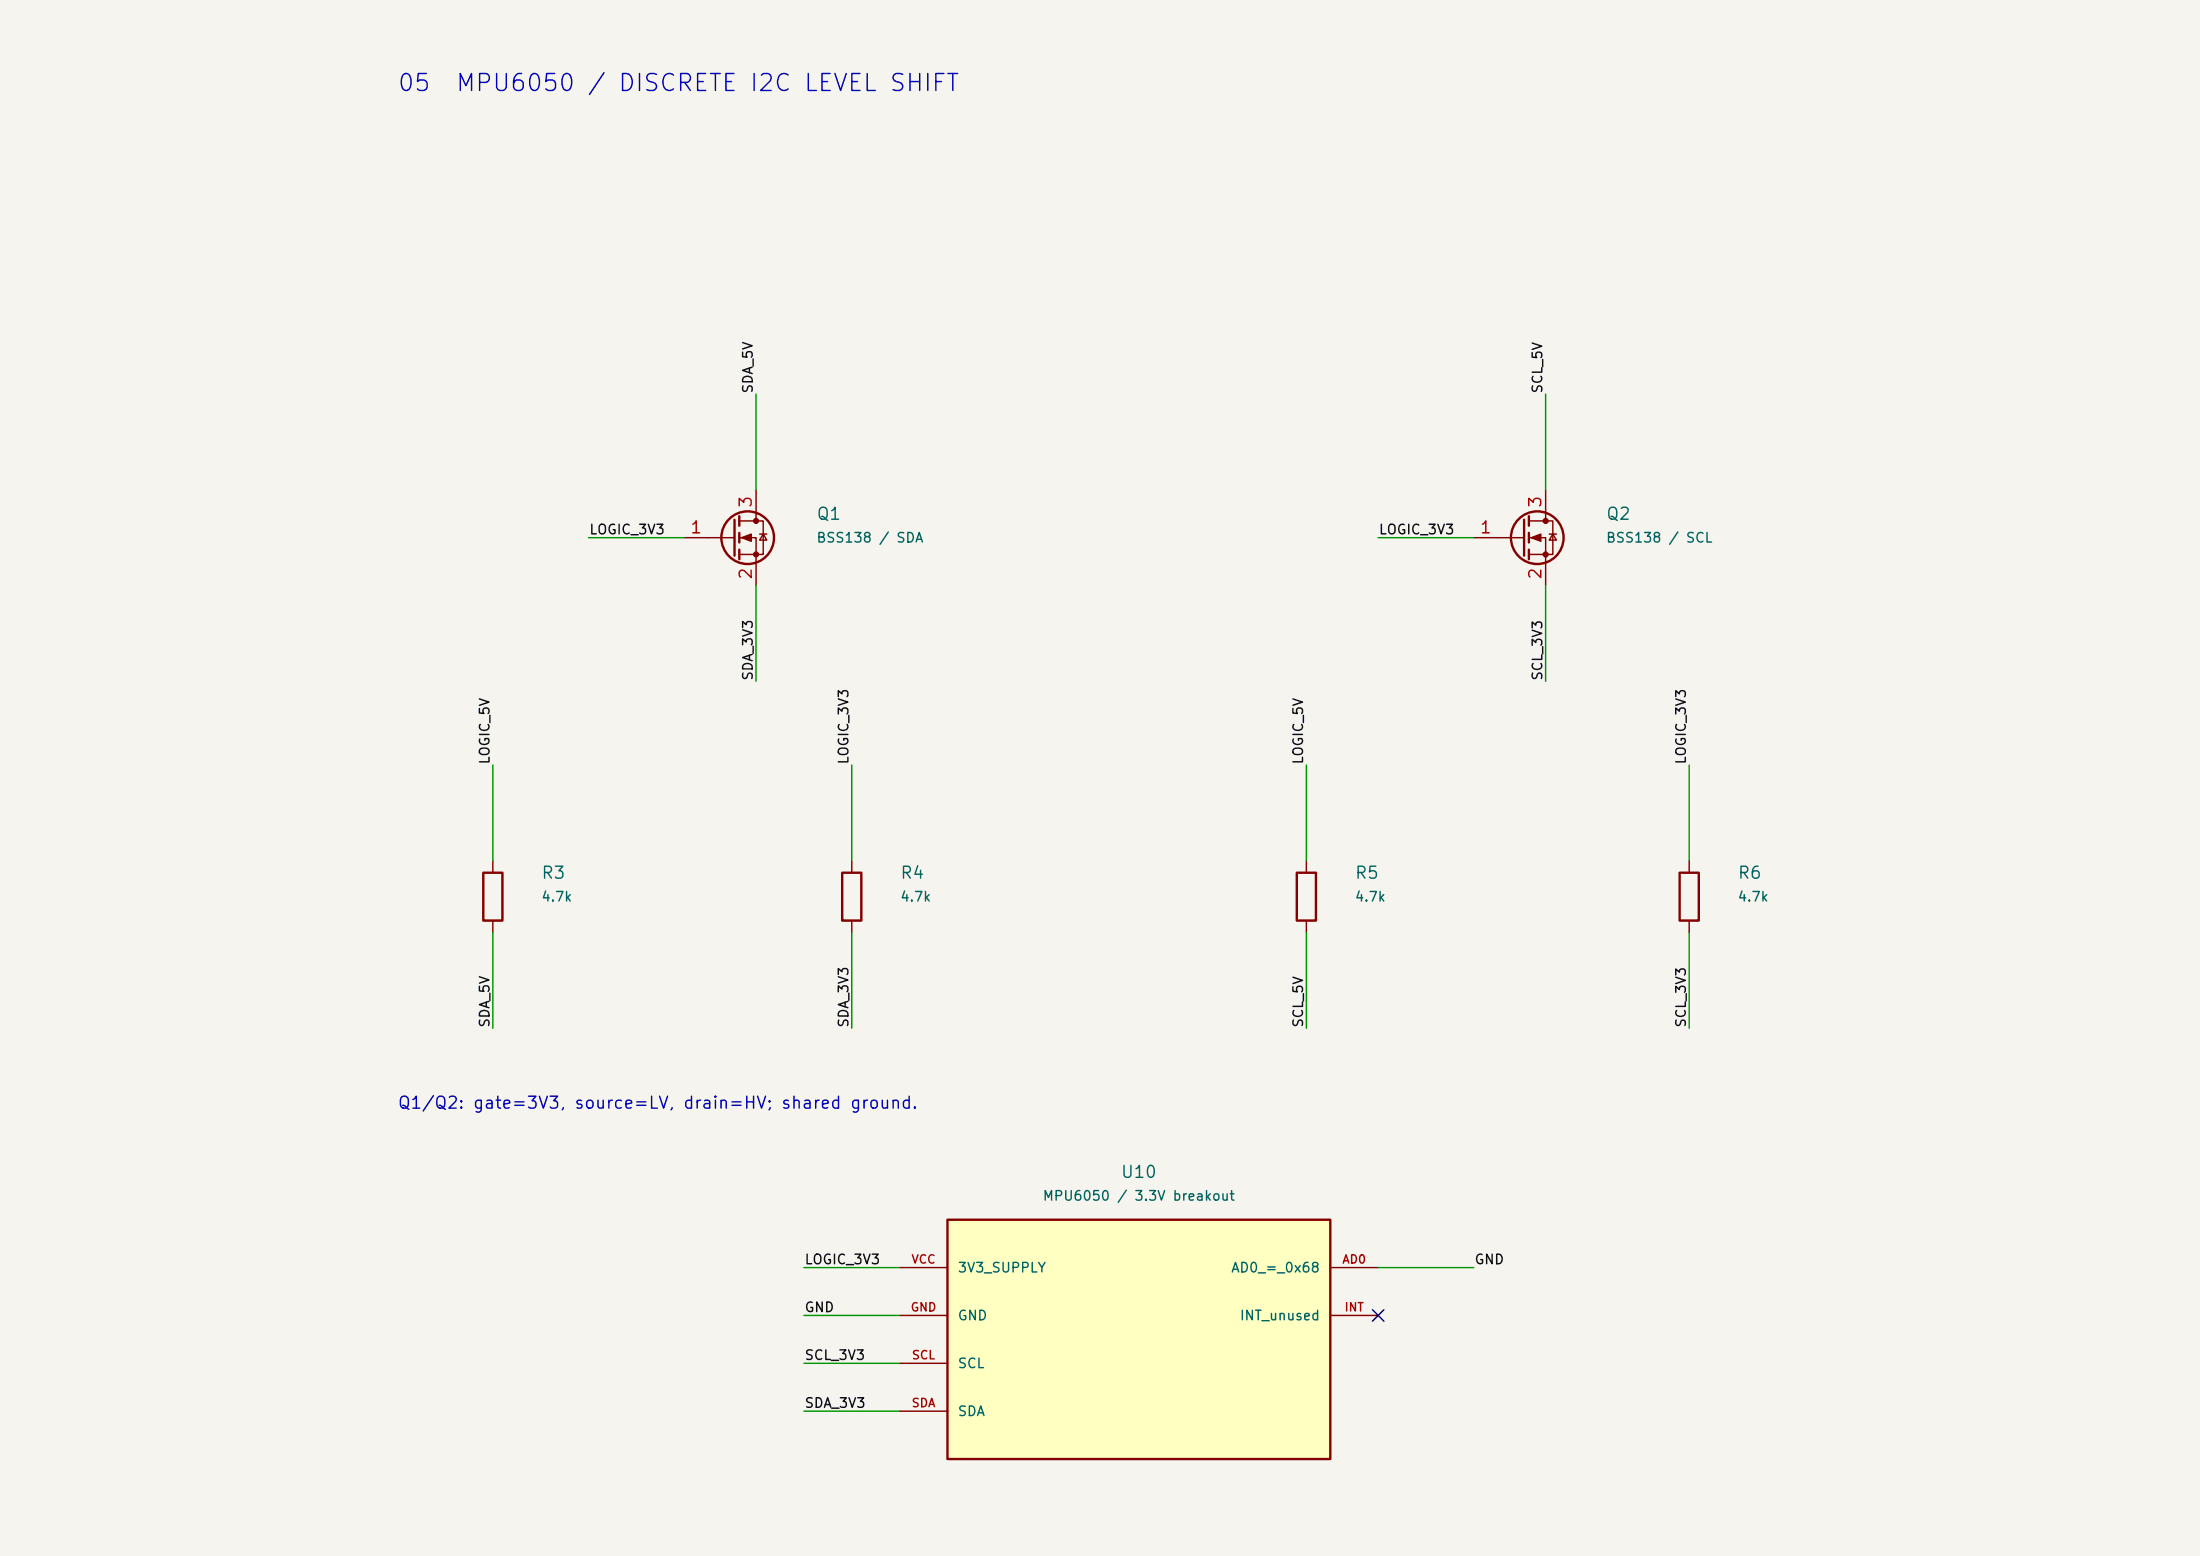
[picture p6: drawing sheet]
<svg xmlns="http://www.w3.org/2000/svg" width="420mm" height="297mm" viewBox="0 0 420 297" stroke-linecap="round" stroke-linejoin="round" font-family="sans-serif">
<path d="M0 0h420v297h-420z" fill-rule="evenodd" fill="#f5f4ef"/>
<path d="M72 9.8h276v277.4h-276z" fill="#f5f4ef" stroke="#f5f4ef" stroke-width=".19"/>
<path d="M180.9 232.8h73.1v45.7h-73.1z" fill="#ffffc2"/>
<g fill="none" stroke="#840000" stroke-width=".46">
<path d="M140.2 99.2v6.9M141.1 98.5v1.8M291 99.2v6.9M291.9 98.5v1.8M141.1 101.7v1.8M141.1 104.9v1.8M291.9 101.7v1.8M291.9 104.9v1.8M92.3 166.6h3.6v9.1h-3.6zM160.8 166.6h3.6v9.1h-3.6zM247.6 166.6h3.6v9.1h-3.6zM320.7 166.6h3.6v9.1h-3.6z"/>
<path d="M180.9 232.8h73.1v45.7h-73.1z"/>
<circle cx="142.7" cy="102.6" r="5"/>
<circle cx="293.5" cy="102.6" r="5"/>
</g>
<g fill="none" stroke="#840000" stroke-width=".27">
<path d="M141.1 99.4h4.6v6.4h-4.6M144.3 93.5v5.9M291.9 99.4h4.5v6.4h-4.5M295.1 93.5v5.9M130.6 102.6h9.6M141.1 102.6h3.2v9.2M145 101.9h1.4M145.7 101.9l.7 1.2h-1.4zM281.4 102.6h9.6M291.9 102.6h3.2v9.2M295.8 101.9h1.3M296.4 101.9l.7 1.2h-1.3z"/>
<path d="M94.1 164.3v2.3M94.1 175.7v2.3M162.6 164.3v2.3M162.6 175.7v2.3M249.4 164.3v2.3M249.4 175.7v2.3M322.5 164.3v2.3M322.5 175.7v2.3M171.7 242h9.2M171.7 251.1h9.2M254 242h9.1M254 251.1h9.1"/>
<path d="M171.7 260.2h9.2M171.7 269.4h9.2"/>
</g>
<g fill="#840000" stroke="#840000" stroke-width=".27">
<path d="M292.3 102.6l1.9-.7v1.4z"/>
<path d="M141.6 102.6l1.8-.7v1.4z"/>
<circle cx="295.1" cy="99.4" r=".46"/>
<circle cx="295.1" cy="105.8" r=".46"/>
<circle cx="144.3" cy="99.4" r=".46"/>
<circle cx="144.3" cy="105.8" r=".46"/>
</g>
<g fill="none" stroke="#009600" stroke-width=".27">
<path d="M144.3 75.2v18.3M295.1 75.2v18.3M112.4 102.6h18.2M144.3 111.8v18.2M263.1 102.6h18.3M295.1 111.8v18.2M94.1 146v18.3M162.6 146v18.3M249.4 146v18.3M322.5 146v18.3M94.1 178v18.3M162.6 178v18.3"/>
<path d="M249.4 178v18.3M322.5 178v18.3M153.5 251.1h18.2M153.5 242h18.2M263.1 242h18.3M153.5 269.4h18.2M153.5 260.2h18.2"/>
</g>
<path d="M262 250l2.2 2.2M264.2 250l-2.2 2.2" fill="none" stroke="#000084" stroke-width=".27"/>
<g font-size="3.2" fill="#0000c2">
<text x="75.7" y="18.2">05</text>
<text x="86.8" y="18.2">MPU6050 / DISCRETE I2C LEVEL SHIFT</text>
</g>
<g font-size="2.3" fill="#a90000">
<text x="144.1" y="97.1" transform="rotate(-90 144.1 97.1)">3</text>
<text x="294.8" y="97.1" transform="rotate(-90 294.8 97.1)">3</text>
<text x="131.6" y="102.4">1</text>
<text x="282.3" y="102.4">1</text>
<text x="144.1" y="110.8" transform="rotate(-90 144.1 110.8)">2</text>
<text x="294.8" y="110.8" transform="rotate(-90 294.8 110.8)">2</text>
</g>
<g font-size="2.3" fill="#006464">
<text x="155.7" y="99.8">Q1</text>
<text x="306.5" y="99.8">Q2</text>
<text x="103.2" y="168.3">R3</text>
<text x="171.7" y="168.3">R4</text>
<text x="258.5" y="168.3">R5</text>
<text x="331.6" y="168.3">R6</text>
<text x="213.8" y="225.4">U10</text>
</g>
<text font-size="2.3" fill="#0000c2" x="75.8" y="212.2">Q1/Q2: gate=3V3, source=LV, drain=HV; shared ground.</text>
<g font-size="1.8" fill="#0f0f0f">
<text x="144.1" y="75.2" transform="rotate(-90 144.1 75.2)">SDA_5V</text>
<text x="294.9" y="75.2" transform="rotate(-90 294.9 75.2)">SCL_5V</text>
<text x="112.4" y="102.4">LOGIC_3V3</text>
<text x="263.1" y="102.4">LOGIC_3V3</text>
<text x="144.1" y="130" transform="rotate(-90 144.1 130)">SDA_3V3</text>
<text x="294.9" y="130" transform="rotate(-90 294.9 130)">SCL_3V3</text>
<text x="93.9" y="146" transform="rotate(-90 93.9 146)">LOGIC_5V</text>
<text x="162.4" y="146" transform="rotate(-90 162.4 146)">LOGIC_3V3</text>
<text x="249.2" y="146" transform="rotate(-90 249.2 146)">LOGIC_5V</text>
<text x="322.3" y="146" transform="rotate(-90 322.3 146)">LOGIC_3V3</text>
<text x="93.9" y="196.3" transform="rotate(-90 93.9 196.3)">SDA_5V</text>
<text x="162.4" y="196.3" transform="rotate(-90 162.4 196.3)">SDA_3V3</text>
<text x="249.2" y="196.3" transform="rotate(-90 249.2 196.3)">SCL_5V</text>
<text x="322.3" y="196.3" transform="rotate(-90 322.3 196.3)">SCL_3V3</text>
<text x="153.5" y="241.8">LOGIC_3V3</text>
<text x="281.4" y="241.8">GND</text>
<text x="153.5" y="250.9">GND</text>
<text x="153.5" y="260">SCL_3V3</text>
<text x="153.5" y="269.2">SDA_3V3</text>
</g>
<g font-size="1.8" fill="#006464">
<text x="155.7" y="104">BSS138 / SDA</text>
<text x="306.5" y="104">BSS138 / SCL</text>
<text x="103.2" y="172.5">4.7k</text>
<text x="171.7" y="172.5">4.7k</text>
<text x="258.5" y="172.5">4.7k</text>
<text x="331.6" y="172.5">4.7k</text>
<text x="198.9" y="229.6">MPU6050 / 3.3V breakout</text>
<text x="182.7" y="243.3">3V3_SUPPLY</text>
<text x="234.9" y="243.3">AD0_=_0x68</text>
<text x="182.7" y="252.5">GND</text>
<text x="236.5" y="252.5">INT_unused</text>
<text x="182.7" y="261.6">SCL</text>
<text x="182.7" y="270.7">SDA</text>
</g>
<g font-size="1.6" fill="#a90000">
<text x="173.9" y="241.6">VCC</text>
<text x="256.1" y="241.6">AD0</text>
<text x="173.7" y="250.7">GND</text>
<text x="256.5" y="250.7">INT</text>
<text x="173.9" y="259.9">SCL</text>
<text x="173.9" y="269">SDA</text>
</g>
</svg>
